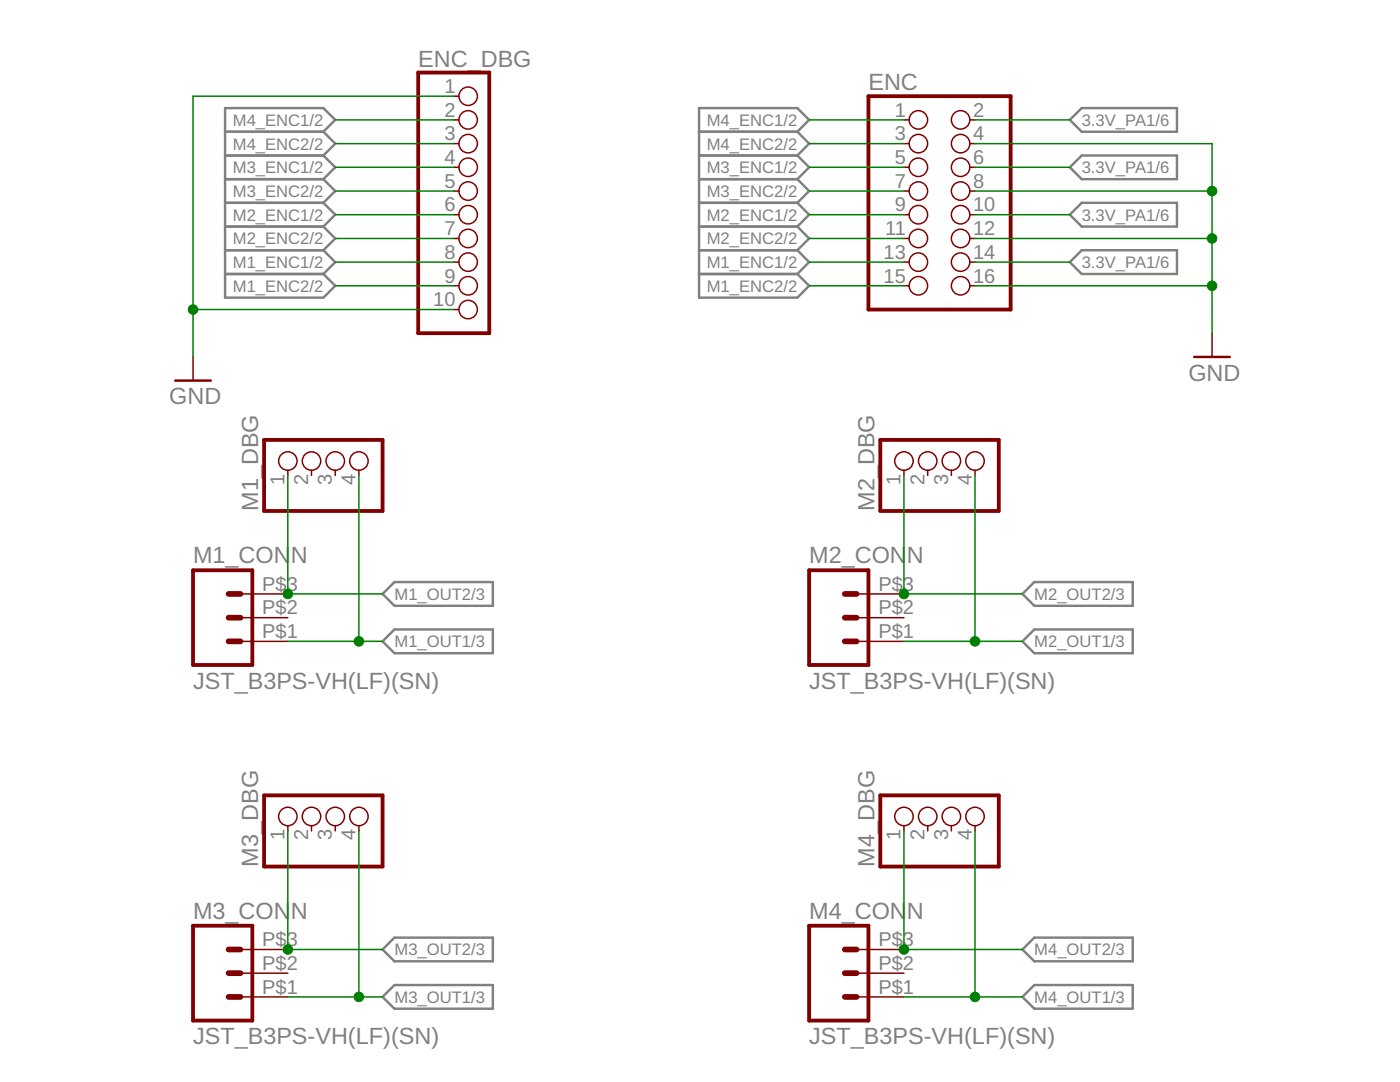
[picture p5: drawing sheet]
<svg xmlns="http://www.w3.org/2000/svg" width="279mm" height="216mm" viewBox="0 0 279 216" stroke-linecap="round" stroke-linejoin="round" font-family="sans-serif">
<g fill="none" stroke="#808080" stroke-width=".49">
<path d="M44.9 26.3h19.6M44.9 31h19.6M44.9 35.8h19.6M64.5 26.3l2.4-2.4-2.4-2.3h-19.6v37.8h19.6l2.4-2.4-2.4-2.3M64.5 35.8l2.4 2.3-2.4 2.4M64.5 31l2.4 2.4-2.4 2.4M64.5 26.3l2.4 2.4-2.4 2.3M139.5 26.3h19.6M139.5 31h19.6M139.5 35.8h19.6M159.1 26.3l2.4-2.4-2.4-2.3h-19.6v37.8h19.6l2.4-2.4-2.4-2.3M159.1 35.8l2.4 2.3-2.4 2.4"/>
<path d="M159.1 31l2.4 2.4-2.4 2.4M159.1 26.3l2.4 2.4-2.4 2.3M213.5 23.9l2.4-2.3h19v4.7h-19zM213.5 33.4l2.4-2.4h19v4.8h-19zM44.9 40.5h19.6M44.9 45.2h19.6M44.9 49.9h19.6M44.9 54.7h19.6M64.5 49.9l2.4 2.4-2.4 2.4M64.5 45.2l2.4 2.4-2.4 2.3M64.5 40.5l2.4 2.3-2.4 2.4M139.5 40.5h19.6"/>
<path d="M139.5 45.2h19.6M139.5 49.9h19.6M139.5 54.7h19.6M159.1 49.9l2.4 2.4-2.4 2.4M159.1 45.2l2.4 2.4-2.4 2.3M159.1 40.5l2.4 2.3-2.4 2.4M213.5 42.8l2.4-2.3h19v4.7h-19zM213.5 52.3l2.4-2.4h19v4.8h-19zM78.7 116.1h19.7v4.8h-19.7l-2.4-2.4zM206.4 116.1h19.7v4.8h-19.7l-2.4-2.4zM78.7 125.6h19.7v4.7h-19.7l-2.4-2.3zM206.4 125.6h19.7v4.7h-19.7l-2.4-2.3z"/>
<path d="M76.3 189.5l2.4-2.4h19.7v4.7h-19.7zM76.3 198.9l2.4-2.3h19.7v4.7h-19.7zM204 189.5l2.4-2.4h19.7v4.7h-19.7zM204 198.9l2.4-2.3h19.7v4.7h-19.7z"/>
</g>
<path d="M83.5 14.5h14.1v52h-14.1zM173.3 19.2h28.4v42.6h-28.4zM52.7 87.8h23.6v14.2h-23.6zM175.7 87.8h23.6v14.2h-23.6zM38.5 113.8h11.9v18.9h-11.9zM161.5 113.8h11.8v18.9h-11.8zM52.7 158.7h23.6v14.2h-23.6zM175.7 158.7h23.6v14.2h-23.6zM38.5 184.7h11.9v18.9h-11.9zM161.5 184.7h11.8v18.9h-11.8z" fill="none" stroke="#800000" stroke-width=".76"/>
<g fill="none" stroke="#800000" stroke-width=".3">
<path d="M90.6 19.2h1M90.6 23.9h1M90.6 28.7h1M90.6 33.4h1M90.6 38.1h1M180.4 23.9h1M180.4 28.7h1M180.4 33.4h1M180.4 38.1h1M193.5 23.9h1.1M193.5 28.7h1.1M193.5 33.4h1.1"/>
<path d="M193.5 38.1h1.1M90.6 42.8h1M90.6 47.6h1M90.6 52.3h1M90.6 57h1M180.4 42.8h1M180.4 47.6h1M180.4 52.3h1M180.4 57h1M193.5 42.8h1.1M193.5 47.6h1.1M193.5 52.3h1.1"/>
<path d="M193.5 57h1.1M38.5 71.2v4.7M90.6 61.8h1M241.9 66.5v4.7M57.4 93.8v1.1M62.2 93.8v1.1M66.9 93.8v1.1M71.6 93.8v1.1M180.4 93.8v1.1M185.1 93.8v1.1M189.9 93.8v1.1M194.6 93.8v1.1"/>
<path d="M48 118.5h9.4M170.9 118.5h9.5M48 128h9.4M48 123.3h9.4M170.9 128h9.5M170.9 123.3h9.5M57.4 164.8v1M62.2 164.8v1M66.9 164.8v1M71.6 164.8v1M180.4 164.8v1M185.1 164.8v1"/>
<path d="M189.9 164.8v1M194.6 164.8v1M48 198.9h9.4M48 194.2h9.4M48 189.5h9.4M170.9 198.9h9.5M170.9 194.2h9.5M170.9 189.5h9.5"/>
<circle cx="93.4" cy="19.2" r="1.84"/>
<circle cx="93.4" cy="23.9" r="1.84"/>
<circle cx="93.4" cy="33.4" r="1.84"/>
<circle cx="93.4" cy="38.1" r="1.84"/>
<circle cx="93.4" cy="28.7" r="1.84"/>
<circle cx="183.3" cy="28.7" r="1.84"/>
<circle cx="183.3" cy="33.4" r="1.84"/>
<circle cx="183.3" cy="23.9" r="1.84"/>
<circle cx="183.3" cy="38.1" r="1.84"/>
<circle cx="191.7" cy="33.4" r="1.84"/>
<circle cx="191.7" cy="23.9" r="1.84"/>
<circle cx="191.7" cy="28.7" r="1.84"/>
<circle cx="191.7" cy="38.1" r="1.84"/>
<circle cx="93.4" cy="42.8" r="1.84"/>
<circle cx="93.4" cy="52.3" r="1.84"/>
<circle cx="93.4" cy="57" r="1.84"/>
<circle cx="93.4" cy="47.6" r="1.84"/>
<circle cx="183.3" cy="42.8" r="1.84"/>
<circle cx="183.3" cy="52.3" r="1.84"/>
<circle cx="183.3" cy="57" r="1.84"/>
<circle cx="183.3" cy="47.6" r="1.84"/>
<circle cx="191.7" cy="57" r="1.84"/>
<circle cx="191.7" cy="42.8" r="1.84"/>
<circle cx="191.7" cy="52.3" r="1.84"/>
<circle cx="191.7" cy="47.6" r="1.84"/>
<circle cx="93.4" cy="61.8" r="1.84"/>
<circle cx="57.4" cy="92" r="1.84"/>
<circle cx="62.2" cy="92" r="1.84"/>
<circle cx="66.9" cy="92" r="1.84"/>
<circle cx="71.6" cy="92" r="1.84"/>
<circle cx="180.4" cy="92" r="1.84"/>
<circle cx="185.1" cy="92" r="1.84"/>
<circle cx="189.9" cy="92" r="1.84"/>
<circle cx="194.6" cy="92" r="1.84"/>
<circle cx="57.4" cy="162.9" r="1.84"/>
<circle cx="62.2" cy="162.9" r="1.84"/>
<circle cx="66.9" cy="162.9" r="1.84"/>
<circle cx="71.6" cy="162.9" r="1.84"/>
<circle cx="180.4" cy="162.9" r="1.84"/>
<circle cx="185.1" cy="162.9" r="1.84"/>
<circle cx="189.9" cy="162.9" r="1.84"/>
<circle cx="194.6" cy="162.9" r="1.84"/>
</g>
<path d="M35 75.9h7.1M238.3 71.2h7.1" fill="none" stroke="#800000" stroke-width=".49"/>
<path d="M45.6 118.5h2.4M168.6 118.5h2.3M45.6 123.3h2.4M45.6 128h2.4M168.6 123.3h2.3M168.6 128h2.3M45.6 189.5h2.4M45.6 194.2h2.4M45.6 198.9h2.4M168.6 189.5h2.3M168.6 194.2h2.3M168.6 198.9h2.3" fill="none" stroke="#800000" stroke-width="1.1"/>
<g fill="none" stroke="#008000" stroke-width=".3">
<path d="M90.6 19.2h-52.1v52M66.9 28.7h23.7M66.9 38.1h23.7M66.9 23.9h23.7M66.9 33.4h23.7M161.5 28.7h18.9M161.5 38.1h18.9M161.5 23.9h18.9M161.5 33.4h18.9M194.6 28.7h47.3v37.8M194.6 38.1h47.3M194.6 23.9h18.9"/>
<path d="M194.6 33.4h18.9M66.9 47.6h23.7M66.9 57h23.7M66.9 42.8h23.7M66.9 52.3h23.7M161.5 47.6h18.9M161.5 57h18.9M161.5 42.8h18.9M161.5 52.3h18.9M194.6 47.6h47.3M194.6 57h47.3M194.6 42.8h18.9"/>
<path d="M194.6 52.3h18.9M38.5 61.8h52.1M57.4 94.9v23.6h18.9M71.6 94.9v33.1M180.4 94.9v23.6h23.6M194.6 94.9v33.1M57.4 128h18.9M180.4 128h23.6M57.4 165.8v23.7h18.9M71.6 165.8v33.1M180.4 165.8v23.7h23.6M194.6 165.8v33.1"/>
<path d="M57.4 198.9h18.9M180.4 198.9h23.6"/>
</g>
<g fill="#008000" stroke="#008000" stroke-width=".2">
<circle cx="71.6" cy="128" r=".95"/>
<circle cx="241.9" cy="38.1" r=".95"/>
<circle cx="241.9" cy="47.6" r=".95"/>
<circle cx="241.9" cy="57" r=".95"/>
<circle cx="38.5" cy="61.8" r=".95"/>
<circle cx="57.4" cy="118.5" r=".95"/>
<circle cx="180.4" cy="118.5" r=".95"/>
<circle cx="194.6" cy="128" r=".95"/>
<circle cx="57.4" cy="189.5" r=".95"/>
<circle cx="71.6" cy="198.9" r=".95"/>
<circle cx="194.6" cy="198.9" r=".95"/>
<circle cx="180.4" cy="189.5" r=".95"/>
</g>
<g font-size="4.7" fill="#808080">
<text x="83.5" y="13.3">ENC_DBG</text>
<text x="173.3" y="18">ENC</text>
<text x="237.2" y="76">GND</text>
<text x="33.8" y="80.7">GND</text>
<text x="51.5" y="102" transform="rotate(-90 51.5 102)">M1_DBG</text>
<text x="174.5" y="102" transform="rotate(-90 174.5 102)">M2_DBG</text>
<text x="38.5" y="112.4">M1_CON</text>
<text x="58" y="112.4">N</text>
<text x="161.5" y="112.4">M2_CON</text>
<text x="181" y="112.4">N</text>
<text x="38.5" y="137.4">JST_B3PS-VH(LF)(SN)</text>
<text x="161.5" y="137.4">JST_B3PS-VH(LF)(SN)</text>
<text x="51.5" y="172.9" transform="rotate(-90 51.5 172.9)">M3_DBG</text>
<text x="174.5" y="172.9" transform="rotate(-90 174.5 172.9)">M4_DBG</text>
<text x="38.5" y="183.3">M3_CON</text>
<text x="58" y="183.3">N</text>
<text x="161.5" y="183.3">M4_CON</text>
<text x="181" y="183.3">N</text>
<text x="38.5" y="208.4">JST_B3PS-VH(LF)(SN)</text>
<text x="161.5" y="208.4">JST_B3PS-VH(LF)(SN)</text>
</g>
<g font-size="4" fill="#808080">
<text x="88.7" y="18.5">1</text>
<text x="88.7" y="23.3">2</text>
<text x="178.6" y="23.3">1</text>
<text x="194.2" y="23.3">2</text>
<text x="88.7" y="28">3</text>
<text x="178.6" y="28">3</text>
<text x="194.2" y="28">4</text>
<text x="88.7" y="32.7">4</text>
<text x="178.6" y="32.7">5</text>
<text x="194.2" y="32.7">6</text>
<text x="88.7" y="37.5">5</text>
<text x="178.6" y="37.5">7</text>
<text x="194.2" y="37.5">8</text>
<text x="88.7" y="42.2">6</text>
<text x="88.7" y="46.9">7</text>
<text x="176.6" y="46.9">11</text>
<text x="178.6" y="42.2">9</text>
<text x="194.2" y="42.2">10</text>
<text x="194.2" y="46.9">12</text>
<text x="88.7" y="51.6">8</text>
<text x="176.3" y="51.6">13</text>
<text x="194.2" y="51.6">14</text>
<text x="88.7" y="56.4">9</text>
<text x="176.3" y="56.4">15</text>
<text x="194.2" y="56.4">16</text>
<text x="86.5" y="61.1">10</text>
<text x="56.8" y="96.7" transform="rotate(-90 56.8 96.7)">1</text>
<text x="61.5" y="96.7" transform="rotate(-90 61.5 96.7)">2</text>
<text x="66.2" y="96.7" transform="rotate(-90 66.2 96.7)">3</text>
<text x="71" y="96.7" transform="rotate(-90 71 96.7)">4</text>
<text x="179.7" y="96.7" transform="rotate(-90 179.7 96.7)">1</text>
<text x="184.5" y="96.7" transform="rotate(-90 184.5 96.7)">2</text>
<text x="189.2" y="96.7" transform="rotate(-90 189.2 96.7)">3</text>
<text x="193.9" y="96.7" transform="rotate(-90 193.9 96.7)">4</text>
<text x="52.3" y="117.9">P$3</text>
<text x="175.3" y="117.9">P$3</text>
<text x="52.3" y="122.6">P$2</text>
<text x="175.3" y="122.6">P$2</text>
<text x="52.3" y="127.3">P$1</text>
<text x="175.3" y="127.3">P$1</text>
<text x="56.8" y="167.7" transform="rotate(-90 56.8 167.7)">1</text>
<text x="61.5" y="167.7" transform="rotate(-90 61.5 167.7)">2</text>
<text x="66.2" y="167.7" transform="rotate(-90 66.2 167.7)">3</text>
<text x="71" y="167.7" transform="rotate(-90 71 167.7)">4</text>
<text x="179.7" y="167.7" transform="rotate(-90 179.7 167.7)">1</text>
<text x="184.5" y="167.7" transform="rotate(-90 184.5 167.7)">2</text>
<text x="189.2" y="167.7" transform="rotate(-90 189.2 167.7)">3</text>
<text x="193.9" y="167.7" transform="rotate(-90 193.9 167.7)">4</text>
<text x="52.3" y="188.8">P$3</text>
<text x="175.3" y="188.8">P$3</text>
<text x="52.3" y="193.5">P$2</text>
<text x="175.3" y="193.5">P$2</text>
<text x="52.3" y="198.3">P$1</text>
<text x="175.3" y="198.3">P$1</text>
</g>
<g font-size="3.3" fill="#808080">
<text x="46.5" y="25.1">M4_ENC1/2</text>
<text x="46.5" y="29.8">M4_ENC2/2</text>
<text x="141" y="25.1">M4_ENC1/2</text>
<text x="141" y="29.8">M4_ENC2/2</text>
<text x="215.9" y="25.1">3.3V_PA1/6</text>
<text x="46.5" y="34.6">M3_ENC1/2</text>
<text x="141" y="34.6">M3_ENC1/2</text>
<text x="215.9" y="34.6">3.3V_PA1/6</text>
<text x="46.5" y="39.3">M3_ENC2/2</text>
<text x="141" y="39.3">M3_ENC2/2</text>
<text x="46.5" y="44">M2_ENC1/2</text>
<text x="141" y="44">M2_ENC1/2</text>
<text x="215.9" y="44">3.3V_PA1/6</text>
<text x="46.5" y="53.5">M1_ENC1/2</text>
<text x="46.5" y="48.8">M2_ENC2/2</text>
<text x="141" y="53.5">M1_ENC1/2</text>
<text x="141" y="48.8">M2_ENC2/2</text>
<text x="215.9" y="53.5">3.3V_PA1/6</text>
<text x="46.5" y="58.2">M1_ENC2/2</text>
<text x="141" y="58.2">M1_ENC2/2</text>
<text x="78.7" y="119.7">M1_OUT2/3</text>
<text x="206.4" y="119.7">M2_OUT2/3</text>
<text x="78.7" y="129.2">M1_OUT1/3</text>
<text x="206.4" y="129.2">M2_OUT1/3</text>
<text x="78.7" y="190.6">M3_OUT2/3</text>
<text x="206.4" y="190.6">M4_OUT2/3</text>
<text x="78.7" y="200.1">M3_OUT1/3</text>
<text x="206.4" y="200.1">M4_OUT1/3</text>
</g>
</svg>
